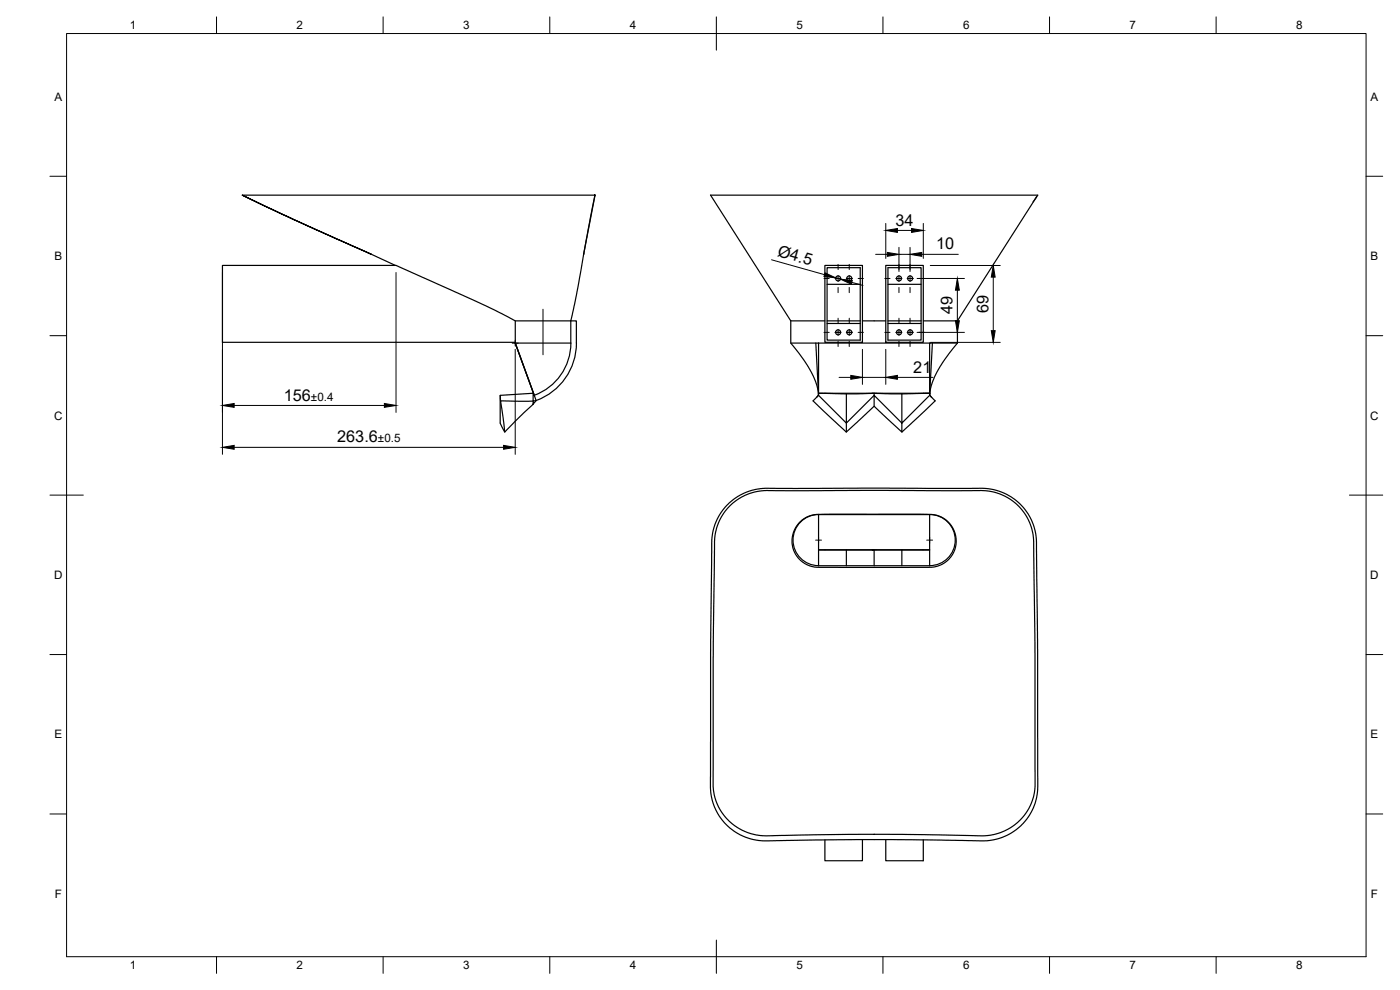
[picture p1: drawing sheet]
<svg xmlns="http://www.w3.org/2000/svg" width="420mm" height="297mm" viewBox="0 0 420 297" stroke-linecap="round" stroke-linejoin="round" font-family="sans-serif">
<!-- layer: Visible -->
<g fill="none" stroke="#000" stroke-width=".36">
<path d="M72.7 58.6h105.9M72.7 58.6l15.4 7.2 23.2 10.4-23.2-10.4zM178.5 58.6l-3.3 17.6M178.6 58.6l-3.4 17.6M311.1 59l-23.8 37.3M111.2 76.2l7.5 3.4M175.2 76.2l-2.1 12-1.8 8.1M247.6 79.6h11.2v23.1h-11.2zM265.8 79.6h11.3v23.1h-11.3zM310 60.6l1.4-2h-98.2l24.1 37.7M154.6 96.3v6.6M171.3 96.3h-16.7l-9-4.6-26.7-12.1h-52.1v23.1h87.8"/>
<path d="M171.3 96.3h1.7v6.6M171.3 96.3v6.6M237.3 96.3h10.3M237.3 96.3v6.6l3.9 5 2.2 3.6 1.4 3.1 .8 3.6-.8-15.3M248.2 80.3h10v21.8h-10zM248.2 96.3h10M248.2 97.1h10M248.2 85.3h10M258.8 96.3h7M266.5 80.3h9.9v21.8h-9.9zM266.5 96.3h9.9M266.5 97.1h9.9"/>
<path d="M266.5 85.3h9.9M277.1 96.3h10.2M287.3 96.3v6.6M150.1 118.6v8.3l1.4 2.7 8.5-8.4M154.6 102.9h16.7M154.6 102.9l5.7 15.7M154.6 102.9l5.5 15.1M154.7 102.9l5.6 15.7M160 118v2.3l.9-.1-.6-1.6M160 118l-9.9 .6 .1 1.7M160 118h.1M171.3 102.9a16.7 16.7 0 0 1-10.9 15.7"/>
<path d="M173 102.9a18.4 18.4 0 0 1-12.1 17.3l-.9 1v-.9h-9.8l1.3 9.3M237.3 102.9h8.4M245.7 118h16.6l-8.3 .2M245.7 118l8.3 .2M245.7 118.6l-1.7 1.7 10 9.3 8.3-7.7M245.7 118v.6l8.3 8.3v2.7M245.7 118l-.7 1.2M245.7 102.9h33.3M245.7 102.9v15.1M262.3 118l8.4 .2M262.3 118h16.7l-8.3 .2M262.3 118.6l8.4 8.3v2.7l-7.3-6.7a2.19 2.19 0 0 1-1.1-2.4z"/>
<path d="M262.3 118v.6l-8.3 8.3v-8.7M270.7 118.2v8.7l8.3-8.3M279 118v.6l1.6 1.7-9.9 9.3M279 118l.6 1.2M279 118h.1M279.8 102.9l-.8 15.3 .5-2.4 1.7-4.3 2.3-3.6 3.8-5M287.3 102.9h-8.3v15.1M218.2 151.6a18.7 18.7 0 0 1 15.3-5.1l62.5 .1 3 .5 2.9 1.1 2.6 1.6 2.7 2.5 1.3 1.9 1.5 2.9 .7 2.6 .3 2.3 .4 32.8v41.5l-.3 3-.6 2.3-1.4 2.8-1.5 2.1-2.7 2.5-2 1.3-2.7 1.1-2.2 .6-4.1 .3-37-.4-27.1 .4a16.7 16.7 0 0 1-16.6-18.8l.1-41.6 .3-30.1a16.5 16.5 0 0 1 4.6-10.2zM218.9 151.9a15.7 15.7 0 0 1 11.7-4.7h64a16 16 0 0 1 15.6 18l.4 31.1v39.6l-.2 2.2a16 16 0 0 1-16.9 12.7l-27.5-.5-35.7 .5-2.9-.2a15.9 15.9 0 0 1-13.4-17.8l.1-39.7 .4-31.5a15.7 15.7 0 0 1 4.4-9.7zM239.9 156.8l1.3-1.1 1.3-.8 2.6-.5h34.7l1.5 .3 1.7 .7 2.2 1.9 1 1.5 .5 1.4 .2 2.9-.6 2.5-1.5 2.1-2.1 1.6-2.3 .8h-35.9l-2.3-.7-1.6-.9-1.4-1.5-1.1-2-.4-1.9 .1-2.1 .7-2.3zM245.7 154.4a7.7 7.7 0 0 0-7.7 7.6 7.7 7.7 0 0 0 7.7 7.7M279 154.4v15.3"/>
<path d="M279 154.4h-33.3v15.3M279 154.4a7.7 7.7 0 0 1 7.7 7.6 7.7 7.7 0 0 1-7.7 7.7M245.7 165h8.3M245.7 164.9h16.6l-8.3 .1M245.7 169.7h33.3M254 165v4.7M262.3 164.9h16.7M270.7 165h-8.4v4.7M270.7 165h8.3M270.7 165v4.7M258.8 251.9v6.4h-11.2v-6.3M265.8 251.9v6.4h11.3v-6.3"/>
<circle cx="251.5" cy="99.7" r=".75"/>
<circle cx="251.5" cy="83.5" r=".75"/>
<circle cx="254.9" cy="83.5" r=".75"/>
<circle cx="254.9" cy="99.7" r=".75"/>
<circle cx="269.8" cy="83.5" r=".75"/>
<circle cx="269.8" cy="99.7" r=".75"/>
<circle cx="273.1" cy="99.7" r=".75"/>
<circle cx="273.1" cy="83.5" r=".75"/>
</g>
<!-- layer: BORDER -->
<g fill="none" stroke="#000" stroke-width=".3">
<path d="M20 10.1h390v276.9h-390zM65 5.1v5M115 5.1v5M165 5.1v5M215 5.1v10M265 5.1v5M315 5.1v5M365 5.1v5M15 52.9h5M410 52.9h5M15 100.7h5M410 100.7h5"/>
<path d="M15 148.6h10M405 148.6h10M15 196.4h5M410 196.4h5M15 244.2h5M410 244.2h5M65 287v5M115 287v5M165 287v5M215 282.1v9.9M265 287v5M315 287v5"/>
<path d="M365 287v5"/>
</g>
<!-- layer: Smart Centers -->
<g fill="none" stroke="#000" stroke-width=".3">
<path d="M251.5 79.3v1.6M254.9 79.3v1.6M269.8 79.3v1.6M273.1 79.3v1.6M163 92.8v13.7M247.3 99.7h1.6M247.3 83.6h1.6M250.6 99.7h1.8M250.6 83.6h1.8M251.5 82.7v1.8M251.5 86.2v1.6M251.5 95.5v1.6"/>
<path d="M251.5 98.8v1.8M254 99.7h1.8M254 83.6h1.8M254.9 82.7v1.8M254.9 86.2v1.6M254.9 95.5v1.6M254.9 98.8v1.8M257.5 99.7h1.6M257.5 83.6h1.6M265.5 99.7h1.6M265.5 83.6h1.6M268.9 99.7h1.8"/>
<path d="M268.9 83.6h1.8M269.8 82.7v1.8M269.8 86.2v1.6M269.8 95.5v1.6M269.8 98.8v1.8M272.2 99.7h1.8M272.2 83.6h1.8M273.1 82.7v1.8M273.1 86.2v1.6M273.1 95.5v1.6M273.1 98.8v1.8M275.8 99.7h1.6"/>
<path d="M275.8 83.6h1.6M153.7 103h1.8M154.6 102.1v1.8M251.5 102.4v1.6M254.9 102.4v1.6M269.8 102.4v1.6M273.1 102.4v1.6M244.8 162.1h1.7M245.7 161.2v1.8M278.1 162.1h1.8M279 161.2v1.8"/>
</g>
<!-- layer: FD_Dimensions -->
<g fill="none" stroke="#000" stroke-width=".3">
<path d="M231.5 77.9l15.9 4.5M262.8 76.3h3.5M265.8 67v10.5M269.3 69.1h4.3M269.8 74.2v7.3M269.8 76.3h3.3M273.1 74.2v7.3M276.6 76.3h11M277.1 67v10.5M279.2 79.7h21M66.8 81.8v54.5M118.9 81.8v41.9"/>
<path d="M250.8 83.4l1.4 .4M255.6 84.7l3.4 .9M275.2 83.6h14.2M275.2 99.7h14.2M287.3 87.1v9.1M298.1 83.1v16.1M154.6 104.8v31.5M251.8 113.2h3.5M258.8 104.8v10.5M258.8 113.2h7M265.8 104.8v10.5M269.3 113.2h10.7"/>
<path d="M279.2 102.7h21M70.3 134.2h80.8M70.3 121.7h45.1"/>
</g>
<g fill="#000" stroke="#000" stroke-width=".3">
<path d="M266.3 75.7l3.5 .6-3.5 .6zM265.8 69.1l3.5-.5v1.1zM273.6 68.6l3.5 .5-3.5 .6zM273.1 76.3l3.5-.6v1.2zM247.6 81.9l3.2 1.5-3.5-.4zM252.2 83.8l3.6 .3-.3 1.2zM287.3 83.6l.6 3.5h-1.2zM286.7 96.2h1.2l-.6 3.5zM298.1 79.7l.6 3.4h-1.2zM297.5 99.2h1.2l-.6 3.5zM255.3 112.6l3.5 .6-3.5 .6zM265.8 113.2l3.5-.6v1.2z"/>
<path d="M66.8 134.2l3.5-.6v1.2zM66.8 121.7l3.5-.6v1.1zM115.4 121.1l3.5 .6-3.5 .5zM151.1 133.6l3.5 .6-3.5 .6z"/>
</g>
<g font-size="4.9">
<text x="268.8" y="67.7">34</text>
<text x="233.1" y="76.8" transform="rotate(16 233.1 76.8)">Ø4.5</text>
<text x="281" y="74.9">10</text>
<text x="285.9" y="94.3" transform="rotate(-90 285.9 94.3)">49</text>
<text x="296.6" y="93.9" transform="rotate(-90 296.6 93.9)">69</text>
<text x="274.1" y="111.8">21</text>
<text x="85.2" y="120.2">156</text>
<text x="101.2" y="132.8">263.6</text>
</g>
<g font-size="3.5">
<text x="39" y="8.8">1</text>
<text x="89" y="8.8">2</text>
<text x="139" y="8.8">3</text>
<text x="189" y="8.8">4</text>
<text x="239" y="8.8">5</text>
<text x="289" y="8.8">6</text>
<text x="339" y="8.8">7</text>
<text x="389" y="8.8">8</text>
<text x="16.3" y="30.2">A</text>
<text x="411.3" y="30.2">A</text>
<text x="16.3" y="78">B</text>
<text x="411.3" y="78">B</text>
<text x="16.2" y="125.9">C</text>
<text x="93.3" y="120.2">±0.4</text>
<text x="411.2" y="125.9">C</text>
<text x="113.4" y="132.8">±0.5</text>
<text x="16.2" y="173.7">D</text>
<text x="411.2" y="173.7">D</text>
<text x="16.3" y="221.6">E</text>
<text x="411.3" y="221.6">E</text>
<text x="16.4" y="269.4">F</text>
<text x="411.4" y="269.4">F</text>
<text x="39" y="290.8">1</text>
<text x="89" y="290.8">2</text>
<text x="139" y="290.8">3</text>
<text x="189" y="290.8">4</text>
<text x="239" y="290.8">5</text>
<text x="289" y="290.8">6</text>
<text x="339" y="290.8">7</text>
<text x="389" y="290.8">8</text>
</g>
</svg>
